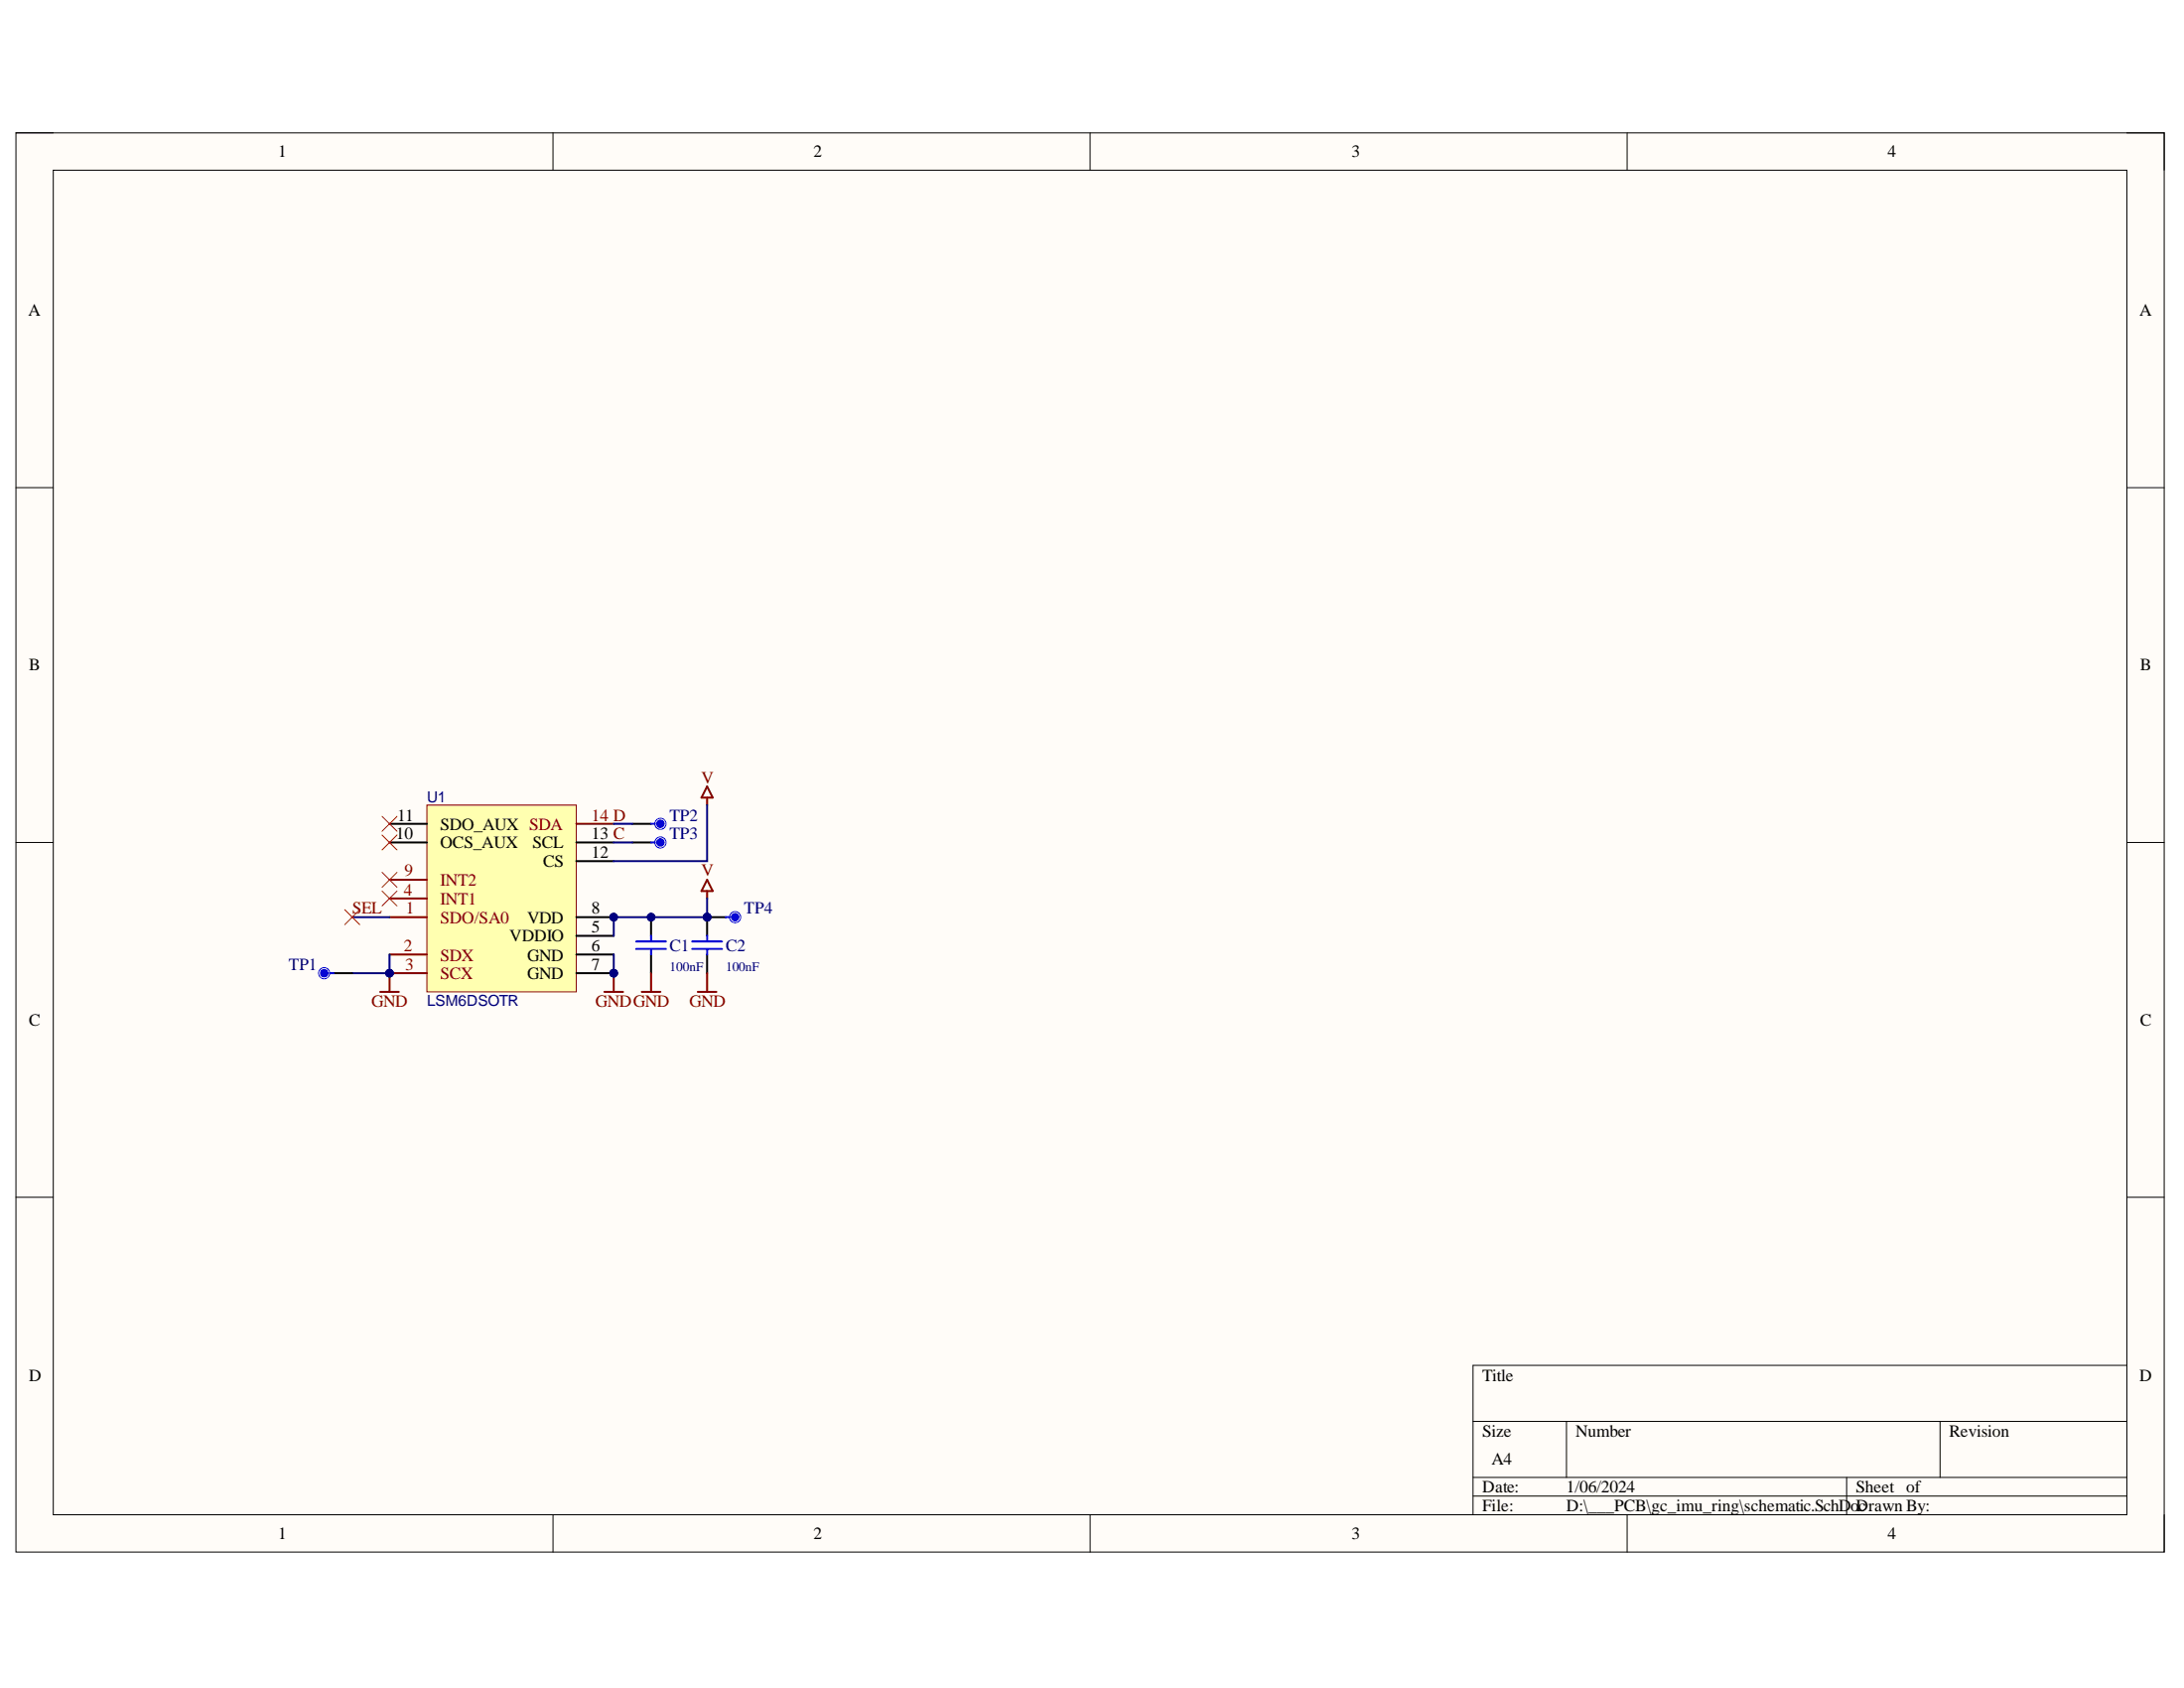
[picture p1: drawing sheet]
# Altium project gc_imu_ring.PrjPCB
PRJ_ID: GC IMU; PRJ_VER: v1.0.0
1 sheet, 7 parts. Net scope: global (net labels, ports and power ports of the same name join across sheets).
Board file: board.PcbDoc

## Sheet schematic.SchDoc
size A4; SheetNumber: 6; SheetTotal: 29

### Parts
C1  100nF  [C0402]
C2  100nF  [C0402]
TP1  (no value)  [TP2030_SMD]  (no BOM)
TP2  (no value)  [TP2030_SMD]  (no BOM)
TP3  (no value)  [TP2030_SMD]  (no BOM)
TP4  (no value)  [TP2030_SMD]  (no BOM)
U1  LSM6DSOTR  [LGA-14_L3.0-W2.5-P0.50-TL]

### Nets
GND: C1.1 C2.1 TP1.1 U1.2(SDX) U1.3(SCX) U1.6(GND) U1.7(GND)
V: C1.2 C2.2 TP4.1 U1.5(VDDIO) U1.8(VDD) U1.12(CS)
C: TP3.1 U1.13(SCL)
D: TP2.1 U1.14(SDA)
SEL: U1.1(SDO/SA0)

Not connected (* = marked no-connect by the designer): U1 4(INT1)* 9(INT2)* 10(OCS_AUX)* 11(SDO_AUX)*
